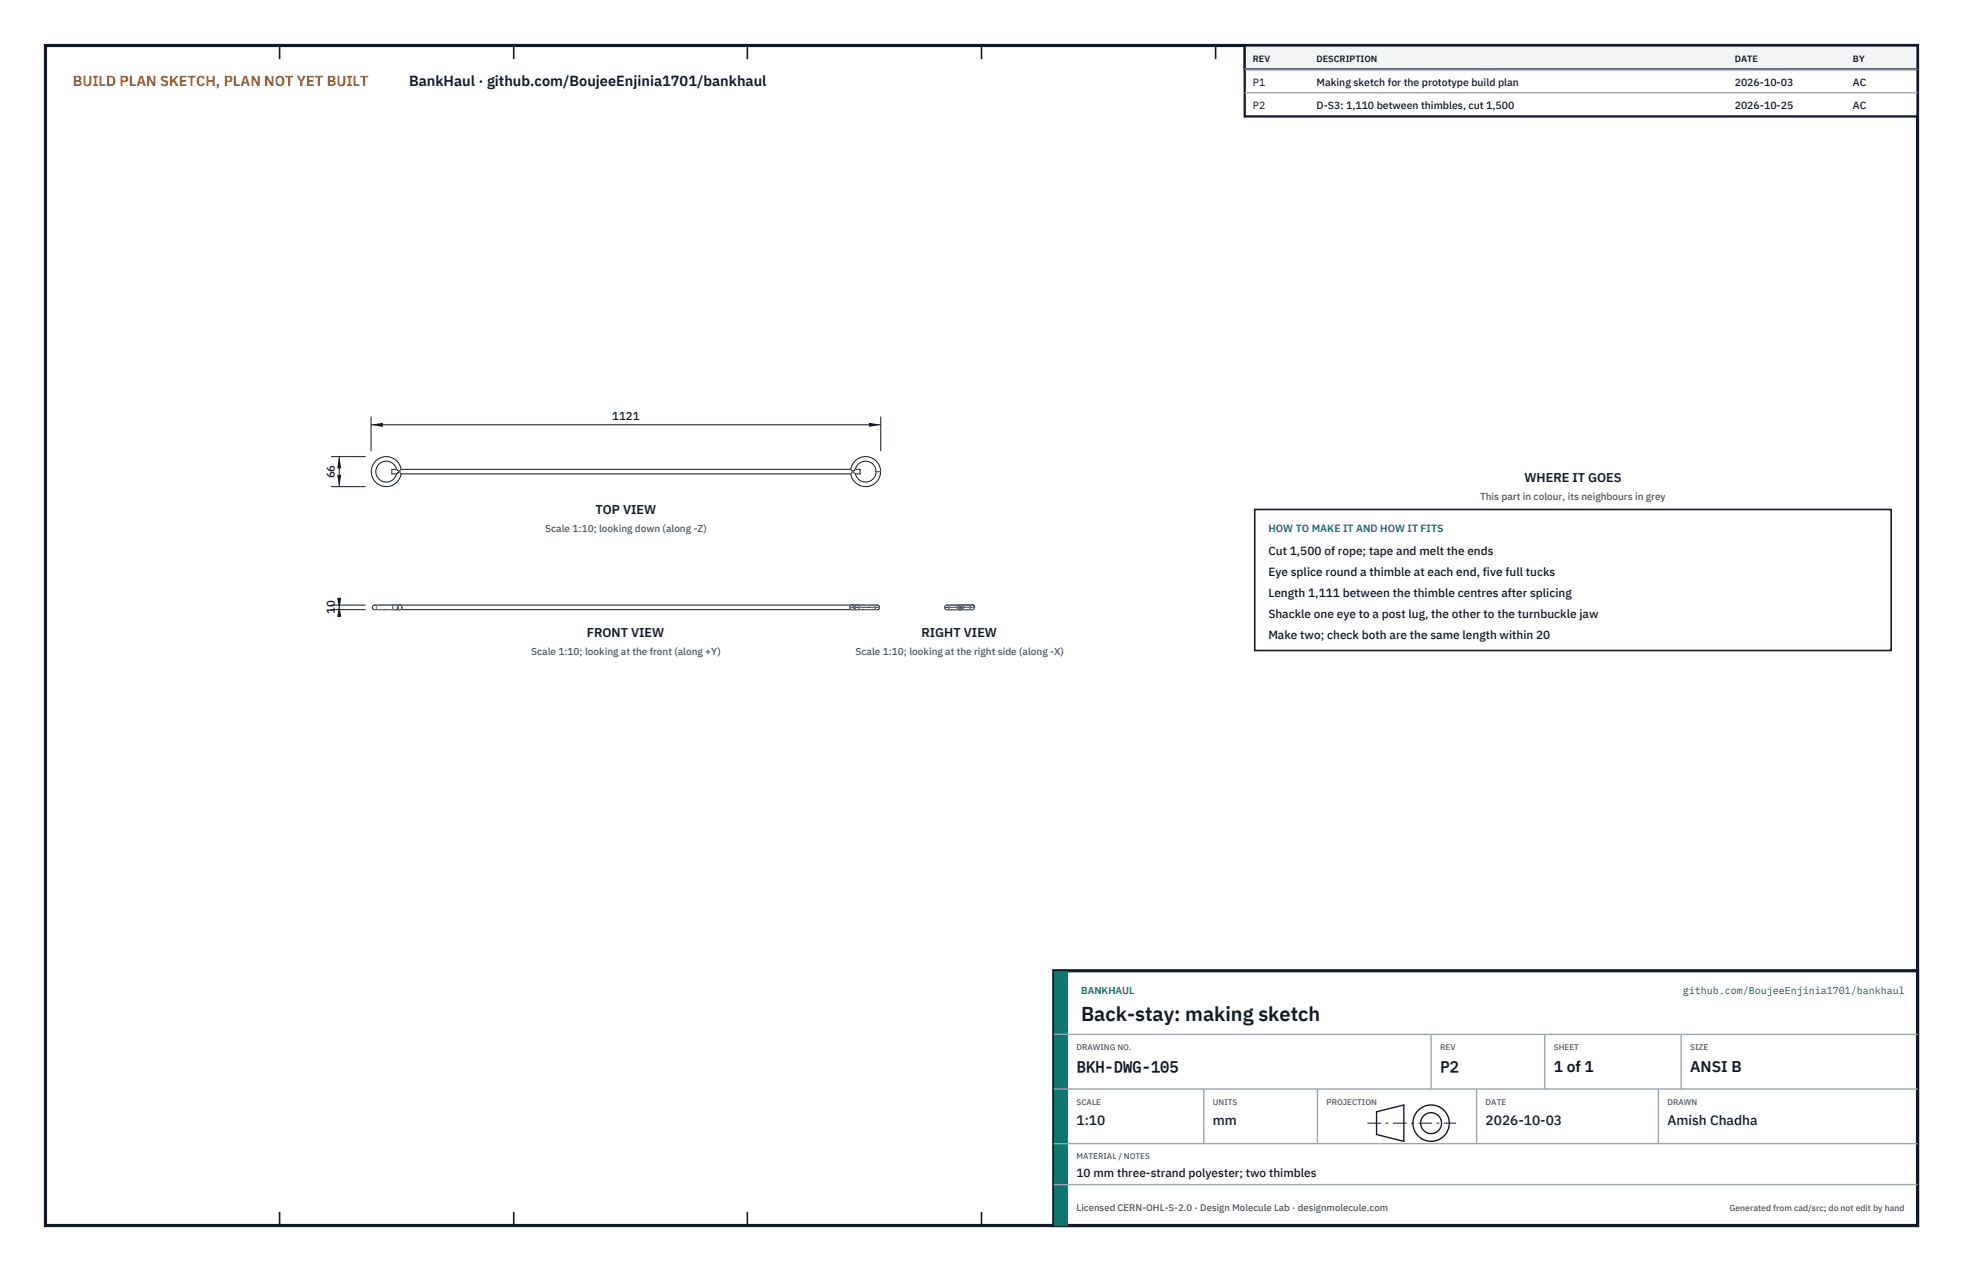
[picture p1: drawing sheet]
<svg xmlns="http://www.w3.org/2000/svg" width="432mm" height="279mm" viewBox="0 0 432 279" stroke-linecap="round" stroke-linejoin="round" font-family="sans-serif">
<path d="M10 10h411.8v259.4h-411.8z" fill="none" stroke="#111827" stroke-width=".7" stroke-linecap="butt"/>
<g fill="none" stroke="#111827" stroke-width=".35">
<path d="M61.5 10v3M113 10v3M164.4 10v3M215.9 10v3M267.4 10v3M318.9 10v3M370.3 10v3M61.5 266.4v3M113 266.4v3M164.4 266.4v3M215.9 266.4v3M267.4 266.4v3"/>
<path d="M318.9 266.4v3M370.3 266.4v3"/>
</g>
<g fill="none" stroke="#111727" stroke-width=".22">
<path d="M87.2 103.2l.6 .5M87.2 103.2a2.3 2.3 0 0 0-3.5-1.4 2.3 2.3 0 0 0 0 3.8 2.3 2.3 0 0 0 3.5-1.4M87.2 103.2h-1v1h1M87.3 104.1h.1M87.3 103.3l.4 .3M87.7 103.7l-.4 .4M87.8 103.7l.4 .5M87.8 103.7h.1M87.8 103.7l-.6 .5M87.8 103.7l.1 .1M87.9 103.6h-.1M88.2 103.2l-.4 .5"/>
<path d="M88.2 103.2a3.3 3.3 0 0 0-5-2.3 3.3 3.3 0 0 0 0 5.5 3.3 3.3 0 0 0 5-2.2M88.2 104.2h98.9M88.2 103.2h98.9M187.1 103.2l.5 .5M187.1 103.2a3.3 3.3 0 0 1 3.6-2.8 3.3 3.3 0 0 1 3 3.3M187.5 103.5v.1M187.5 103.8h.1M187.6 103.6v.1M187.6 103.7h.1M187.6 103.7l-.5 .5M187.6 103.7l.6 .5M188.1 103.2l-.5 .5"/>
<path d="M188.2 103.2l-.6 .5M188.2 103.2a2.3 2.3 0 0 1 2.5-1.8 2.3 2.3 0 0 1 2 2.3M188.2 103.2h1v1h-1M192.7 103.7a2.3 2.3 0 0 1-2 2.3 2.3 2.3 0 0 1-2.5-1.8M192.7 103.7h1M193.7 103.7a3.3 3.3 0 0 1-3 3.3 3.3 3.3 0 0 1-3.6-2.8M82.4 133a.5 .5 0 0 0-.5 .5 .5 .5 0 0 0 .5 .5M82.4 133h.1M82.4 133h5.6M82.4 134h.1M82.4 134h5.6M86.4 134h101"/>
<path d="M87.4 133.5h.1M87.4 133.6h.1M87.4 133.4h.1M87.4 133.7h.1M87.5 133.7h.1M87.5 133.8h.1M87.5 133.2l-.1 .2M87.6 133.2h-.1M87.6 133.1v.1M87.7 133.1h.1M87.8 133.1h.1M87.8 133h.1"/>
<path d="M87.9 133h.1M88 133a.5 .5 0 0 1 .4 .5 .5 .5 0 0 1-.4 .5M88 133a.5 .5 0 0 0-.6 .5 .5 .5 0 0 0 .6 .5M88 133h101M186.9 133.5l.2 .4 .3 .1M186.9 133.5h6.6M187.4 133l-.3 .1-.2 .4M187.4 133h4.6a1.16 1.16 0 0 1 1.5 .5M187.4 133h.1M187.4 134h5.6M187.5 134h-.1M187.6 134h-.1"/>
<path d="M187.6 133.1h.1M187.6 134h.1M187.7 133.9h.1M187.7 133.1h.1M187.8 133.9h.1M187.8 133.2h.1M187.8 133.8h.1M187.9 133.8h-.1M187.9 133.3h.1M187.9 133.7v.1M187.9 133.7h.1M187.9 133.4h.1"/>
<path d="M187.9 133.6h.1M187.9 133.4l.1 .1M188 133.5v.1M193 134h.1M193.5 133.5l-.2 .4-.3 .1M207.8 133.5l.1 .4 .4 .1M207.8 133.5h6.6M208.3 134h.1M208.3 134h2.8M210.7 133.8v.1M210.7 133.2l-.1 .1M210.7 133.9h.1"/>
<path d="M210.8 133.1l-.2 .4v-.2M210.8 133.1h.1M210.8 133.9v.1M210.8 133.1l-.1 .1M210.9 133.1h.1M210.9 134h.1M210.9 133h.1M210.9 133v.1M211 134h.1M211 133h.1M211 134h.2M211.1 134h.1"/>
<path d="M211.1 133v1M211.1 133h2.8M211.1 134h2.8M211.1 133h-1.9a1.07 1.07 0 0 0-1.4 .5M211.1 133h.1M211.1 133l.3 .1M211.2 133h.1M211.2 134h.1M211.2 134h-.1M211.2 133h-.3M211.3 133.1h.1M211.3 134h.1"/>
<path d="M211.3 133.9v.1M211.4 133.1h.1M211.4 133.9h.1M211.4 133.1v.1M211.4 133.9l-.2 .1M211.4 133.2h.1M211.5 133.8h.1M211.5 133.2v.1M211.5 133.3h.1M211.5 133.7h.1M211.5 133.7l-.1 .2M211.6 133.7h-.1"/>
<path d="M211.6 133.7h.1M211.6 133.5h.1M211.6 133.5v.1M213.9 133l.4 .2 .1 .3M213.9 133h.1M213.9 134h.1M214.4 133.5l-.2 .4-.3 .1"/>
</g>
<g fill="none" stroke="#6a7180" stroke-width=".22" stroke-dasharray="2.1 .5">
<path d="M86.2 103.7v-.5M86.2 104.2v-.5M87.2 103.2l.1 .1M87.3 104.1l-.1 .1M87.3 104.1h.1M87.7 103.6l.1 .1M87.8 103.7h-.1M87.8 103.7h.1M87.8 103.6v.1M88.2 104.2l-.3-.4M88.2 103.2l-.3 .4M187.1 103.2l.4 .3"/>
<path d="M187.1 104.2l.4-.4M187.5 103.6h.1M187.5 103.8l.1-.1M187.6 103.7h.1M188.1 103.2h.1M188.2 104.2l-.6-.5M189.2 103.7v-.5M189.2 104.2v-.5M192.7 103.7h1M82.4 133a.5 .5 0 0 1 .5 .5 .5 .5 0 0 1-.5 .5M82.4 134h5.6M86.4 134v-1"/>
<path d="M86.4 133v1M86.4 133h1.6M87.4 133.5h.1M87.4 133.5v.1M87.4 133.6h.1M87.4 133.6v.1M87.4 133.4h.1M87.4 133.4v.1M87.5 133.7h.1M87.5 133.3h.1M87.5 133.7v.1M87.5 133.2v.1"/>
<path d="M87.5 133.8h.1M87.5 133.2h.1M87.6 133.8l.4 .2M87.6 133.2h.1M87.6 133.1v.1M87.7 133.1h-.1M87.7 133.1h.1M87.8 133.1h-.1M87.8 133v.1M87.8 133h.1M87.9 133h-.1M87.9 133h.1"/>
<path d="M88 133h.1M88 133h-5.6M88.4 133.5l-.1-.4-.3-.1M88.4 133.5l-.1 .4-.3 .1M186.9 133.5l.2 .4 .3 .1M186.9 133.5l.2-.4 .3-.1M187.4 134h.1M187.4 133a.49 .49 0 0 1 .5 .3 .49 .49 0 0 1-.2 .6l-.3 .1M187.4 134h1.6M187.4 134h5.6M187.5 134h.1M187.6 134h.1"/>
<path d="M187.6 133.1l-.2-.1M187.6 133.1h.1M187.6 134l.1-.1M187.7 133.9h.1M187.7 133.1h.1M187.7 133.1h-.1M187.8 133.9h.1M187.8 133.2l-.1-.1M187.8 133.2h.1M187.8 133.9v-.1M187.8 133.8h.1M187.9 133.8h.1"/>
<path d="M187.9 133.3h.1M187.9 133.3v-.1M187.9 133.7h.1M187.9 133.4v-.1M187.9 133.7v-.1M187.9 133.6h.1M187.9 133.4h.1M188 133.6h.1M188 133.5h.1M189 134v-1M189 133v1M193 133a.5 .5 0 0 0-.5 .5 .5 .5 0 0 0 .5 .5"/>
<path d="M193 133h-5.6M193.5 133.5h-6.6M207.8 133.5l.1 .3 .4 .2M207.8 133.5l.1-.3 .4-.2M208.3 133a.5 .5 0 0 1 .5 .5 .5 .5 0 0 1-.5 .5M208.3 134h5.6M208.3 134h2.8M210.6 133.5l.1 .3M210.6 133.5l.1 .4M210.6 133.5h-2.8M210.6 133.5h.1M210.6 133.4h.1"/>
<path d="M210.6 133.3h.1M210.7 133.2h.1M210.7 133.9h.1M210.8 133.1h.1M210.8 133.1l.2-.1M210.8 133.9l.1 .1M210.8 134h.1M210.9 133.1h.1M210.9 133.1v-.1M210.9 134h.1M210.9 133h.1M211 133h.1"/>
<path d="M211 134h.1M211.1 133h.1M211.1 134h.1M211.1 134a.5 .5 0 0 1-.5-.5 .5 .5 0 0 1 .5-.5M211.1 133l.3 .2 .2 .3M211.1 134a.5 .5 0 0 0 .5-.5 .5 .5 0 0 0-.5-.5M211.1 133v1M211.1 133a.5 .5 0 0 0-.5 .5 .5 .5 0 0 0 .5 .5M211.1 133h-2.8M211.1 134h2.8M211.1 134h-2.8M211.2 134h-.1"/>
<path d="M211.2 134h.1M211.2 133h-.1M211.2 133h.1M211.3 133.1l-.1-.1M211.3 133.1h.1M211.3 134h-.1M211.3 134h.1M211.3 134h-.2M211.3 133.9h.1M211.3 133.9v.1M211.4 133.1h.1M211.4 133.9h-.1"/>
<path d="M211.4 133.9h.1M211.4 133.1h-.1M211.4 133.2h.1M211.5 133.8h.1M211.5 133.8l-.1 .1M211.5 133.2l-.1-.1M211.5 133.2h.1M211.5 133.3h.1M211.5 133.3v-.1M211.5 133.7v.1M211.5 133.7h.1M211.6 133.7h.1"/>
<path d="M211.6 133.7h-.1M211.6 133.6v.1M211.6 133.5h.1M211.6 133.5l-.1-.2M211.6 133.6h.1M211.6 133.5v.2M211.6 133.5v.1M213.9 133h.1M213.9 133h-2.8M213.9 133h-5.6M213.9 134a.5 .5 0 0 1-.5-.5 .5 .5 0 0 1 .5-.5M214.4 133.5h-2.8"/>
<path d="M214.4 133.5l-.1 .3-.4 .2"/>
<circle cx="211.1" cy="133.5" r=".5"/>
</g>
<path d="M81.6 91.6v7.6M81.6 93.4h112.1M193.7 91.6v7.6" fill="none" stroke="#111827" stroke-width=".22"/>
<path d="M81.6 93.4l2.6-.5v.9zM191.1 92.9v.9l2.6-.4z" fill="#111827"/>
<path d="M72.8 100.4h7.6M72.8 107h7.6M74.6 100.4v6.6" fill="none" stroke="#111827" stroke-width=".22"/>
<path d="M74.6 100.4l-.4 2.6h.9zM74.2 104.4h.9l-.5 2.6z" fill="#111827"/>
<path d="M72.8 133h7.6M72.8 134h7.6M74.6 133v1" fill="none" stroke="#111827" stroke-width=".22"/>
<path d="M74.6 133l-.4 2.6h.9zM74.2 131.4h.9l-.5 2.6z" fill="#111827"/>
<path d="M276 112h140v31h-140z" fill="#fff" stroke="#111827" stroke-width=".35"/>
<path d="M273.8 10h148v15.6h-148z" fill="#fff" stroke="#111827" stroke-width=".5"/>
<path d="M273.8 10h148v5.2h-148z" fill="#f3f4f6" stroke="#111827" stroke-width=".5"/>
<path d="M273.8 15.2h148M273.8 20.4h148" fill="none" stroke="#9ca3af" stroke-width=".3"/>
<path d="M231.8 213.4h190v56h-190z" fill="#fff" stroke="#111827" stroke-width=".7" stroke-linecap="butt"/>
<path d="M231.8 213.4h3v56h-3z" fill="#0f766e"/>
<path d="M231.8 227.4h190M231.8 239.4h190M264.8 239.4v12M289.8 239.4v12M314.8 227.4v12M324.8 239.4v12M339.8 227.4v12M364.8 239.4v12M369.8 227.4v12M231.8 251.4h190M231.8 260.4h190" fill="none" stroke="#9ca3af" stroke-width=".3"/>
<g fill="none" stroke="#111827" stroke-width=".3">
<path d="M302.8 244.4l6-1.5v8l-6-1.5z"/>
<circle cx="314.8" cy="246.9" r="4"/>
<circle cx="314.8" cy="246.9" r="2.3"/>
</g>
<path d="M300.8 246.9h19.5" fill="none" stroke="#111827" stroke-width=".22" stroke-dasharray="3 1 .6 1" stroke-linecap="butt"/>
<text font-size="4.4" fill="#111827" x="237.8" y="224.4">Back-stay: making sketch</text>
<g font-size="3.4" fill="#111827">
<text x="236.8" y="235.6">BKH-DWG-105</text>
<text x="316.8" y="235.6">P2</text>
<text x="341.8" y="235.6">1 of 1</text>
<text x="371.8" y="235.6">ANSI B</text>
</g>
<text font-size="3.2" fill="#b45309" x="16" y="19">BUILD PLAN SKETCH, PLAN NOT YET BUILT</text>
<text font-size="3.2" fill="#111827" x="90" y="19">BankHaul · github.com/BoujeeEnjinia1701/bankhaul</text>
<g font-size="3" fill="#111827">
<text x="236.8" y="247.2">1:10</text>
<text x="266.8" y="247.2">mm</text>
<text x="326.8" y="247.2">2026-10-03</text>
<text x="366.8" y="247.2">Amish Chadha</text>
</g>
<g font-size="2.8" fill="#111827">
<text x="335.3" y="106">WHERE IT GOES</text>
<text x="131" y="113">TOP VIEW</text>
<text x="129.1" y="140">FRONT VIEW</text>
<text x="202.7" y="140">RIGHT VIEW</text>
</g>
<g font-size="2.6" fill="#111827">
<text x="279" y="122">Cut 1,500 of rope; tape and melt the ends</text>
<text x="279" y="126.6">Eye splice round a thimble at each end, five full tucks</text>
<text x="279" y="131.2">Length 1,111 between the thimble centres after splicing</text>
<text x="279" y="135.8">Shackle one eye to a post lug, the other to the turnbuckle jaw</text>
<text x="279" y="140.4">Make two; check both are the same length within 20</text>
<text x="236.8" y="258.8">10 mm three-strand polyester; two thimbles</text>
</g>
<g font-size="2.5" fill="#111827">
<text x="134.7" y="92.4">1121</text>
<text x="73.6" y="105.2" transform="rotate(-90 73.6 105.2)">66</text>
<text x="73.6" y="135" transform="rotate(-90 73.6 135)">10</text>
</g>
<g font-size="2.3" fill="#111827">
<text x="275.6" y="18.8">P1</text>
<text x="275.6" y="24">P2</text>
<text x="289.6" y="18.8">Making sketch for the prototype build plan</text>
<text x="289.6" y="24">D-S3: 1,110 between thimbles, cut 1,500</text>
<text x="381.6" y="18.8">2026-10-03</text>
<text x="381.6" y="24">2026-10-25</text>
<text x="407.6" y="18.8">AC</text>
<text x="407.6" y="24">AC</text>
</g>
<text font-size="2.3" fill="#0f766e" x="279" y="117">HOW TO MAKE IT AND HOW IT FITS</text>
<g font-size="2.2" fill="#4b5563">
<text x="325.6" y="110">This part in colour, its neighbours in grey</text>
<text x="119.9" y="117">Scale 1:10; looking down (along -Z)</text>
<text x="116.8" y="144">Scale 1:10; looking at the front (along +Y)</text>
<text x="188.2" y="144">Scale 1:10; looking at the right side (along -X)</text>
</g>
<g font-size="2.2" fill="#0f766e">
<text x="237.8" y="218.4">BANKHAUL</text>
<text x="370.1" y="218.4">github.com/BoujeeEnjinia1701/bankhaul</text>
</g>
<text font-size="2.1" fill="#4b5563" x="236.8" y="266.2">Licensed CERN-OHL-S-2.0 · Design Molecule Lab · designmolecule.com</text>
<g font-size="2" fill="#111827">
<text x="275.6" y="13.6">REV</text>
<text x="289.6" y="13.6">DESCRIPTION</text>
<text x="381.6" y="13.6">DATE</text>
<text x="407.6" y="13.6">BY</text>
</g>
<text font-size="1.9" fill="#4b5563" x="380.4" y="266.2">Generated from cad/src; do not edit by hand</text>
<g font-size="1.8" fill="#4b5563">
<text x="236.8" y="230.8">DRAWING NO.</text>
<text x="316.8" y="230.8">REV</text>
<text x="341.8" y="230.8">SHEET</text>
<text x="371.8" y="230.8">SIZE</text>
<text x="236.8" y="242.8">SCALE</text>
<text x="266.8" y="242.8">UNITS</text>
<text x="291.8" y="242.8">PROJECTION</text>
<text x="326.8" y="242.8">DATE</text>
<text x="366.8" y="242.8">DRAWN</text>
<text x="236.8" y="254.8">MATERIAL / NOTES</text>
</g>
</svg>
